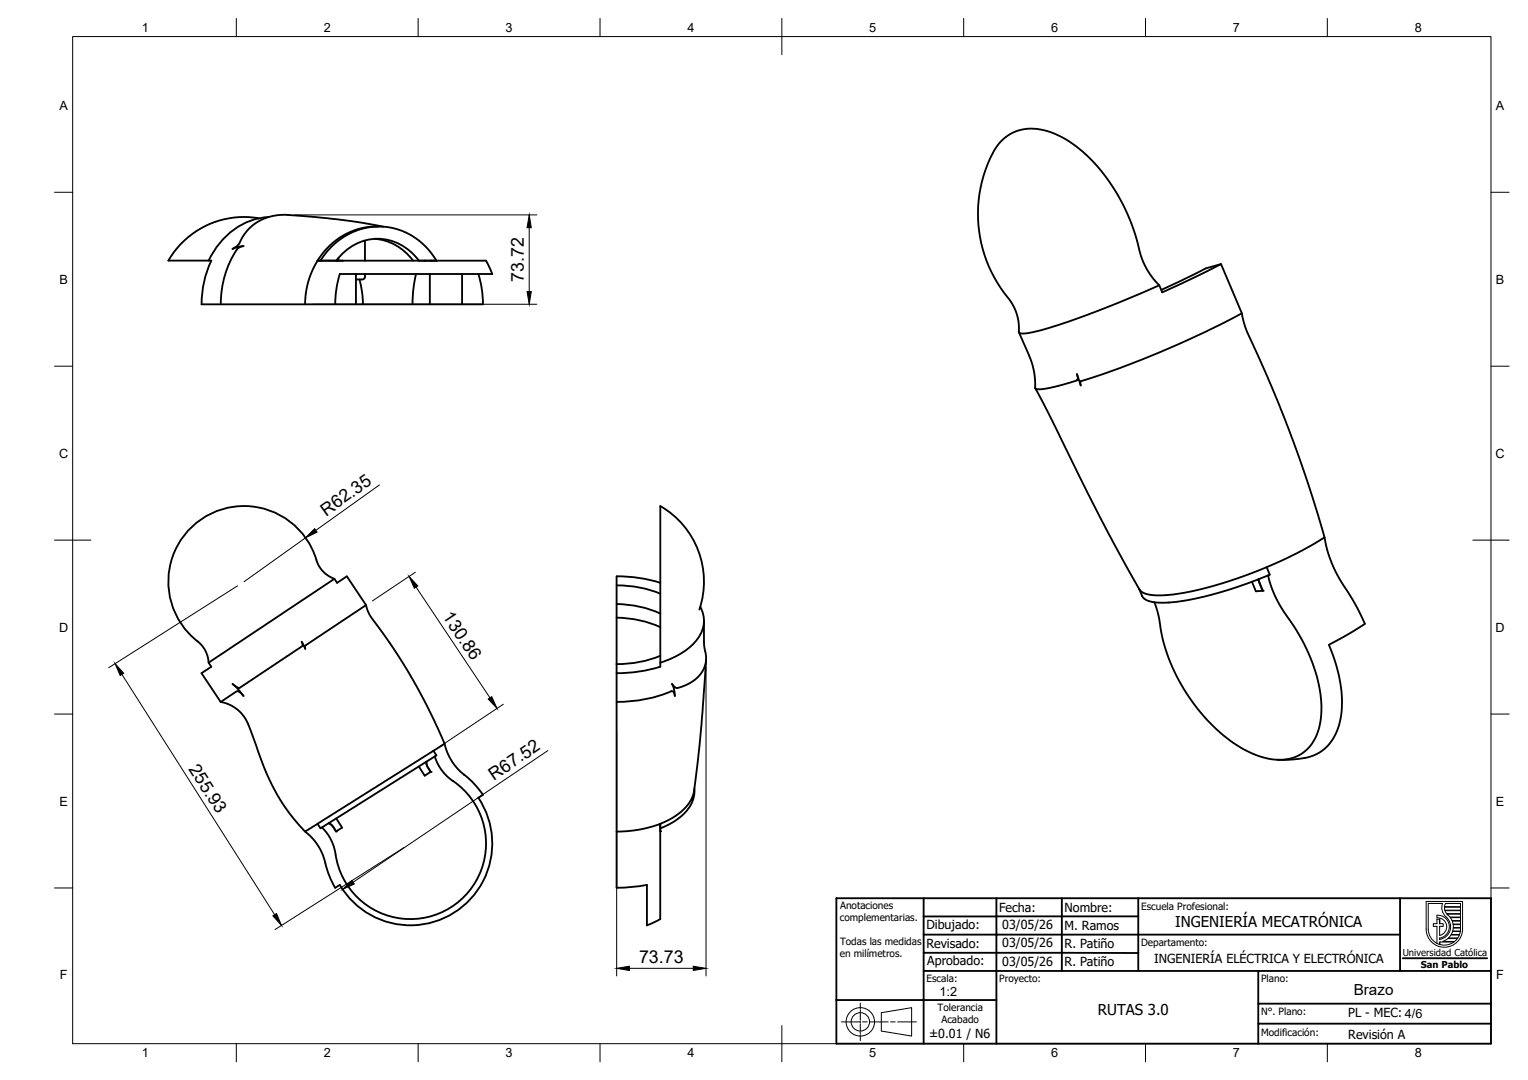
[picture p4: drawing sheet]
<svg xmlns="http://www.w3.org/2000/svg" width="420mm" height="297mm" viewBox="0 0 420 297" stroke-linecap="round" stroke-linejoin="round" font-family="sans-serif">
<!-- layer: Visible -->
<g fill="none" stroke="#000" stroke-width=".51">
<path d="M73.9 59.7a19.7 19.7 0 0 0-16.5 12M71.2 60a24 24 0 0 0-24.9 11.7h11.8a28 28 0 0 0-2.7 12M87.3 71.7h6.8M87.3 71.7h46.3l1.8 3.7-42-.1a27.9 27.9 0 0 0-1.2 8.4M87.3 71.7l-1.4 2.6-1.2 3.3-.6 3.2-.2 2.9M88.1 71.7l2.9-3.7 3.5-2.8 2.6-1.4 2.2-.8 1.7-.4 2.8-.3 2.4 .1 2.6 .5 1.9 .7 2.5 1.2 2.2 1.6 1.9 1.7 2.7 3.6M92.5 71.7a13.7 13.7 0 0 1 22.7 0M93 71v.7M97.9 75.4v8.3M98.8 76.9a25.2 25.2 0 0 1 1 6.8M100.4 75.4l-.1 .9-.4 .5-2 .1M100.4 66.2v5.5"/>
<path d="M103 65.7a14.4 14.4 0 0 1 10.6 6M104.2 62.3l-4.3 .4-2.2 .6-2.7 1.1-2.3 1.4-1.8 1.6-1.9 2-1.7 2.3M105.4 62.3l-8.6-1.5-6.6-.8-11.5-.9-2.3 .1-3.5 .8-1.8 .9-1.7 1.1-2.1 2.3-1.7 3-1.7 1.2 1.4-.5 1.7-.3-1.6 .7a25.3 25.3 0 0 0-4.7 15.3M114.4 75.4l-.8 4.5-.2 3.8M115.2 71.7h4.7M118.2 75.4v8.3M127.1 75.4v8.3M131.5 75.3a27.9 27.9 0 0 1 1.3 8.4M319.3 79.7l12.2-5.9 4.2-1.2 5.8 13.6 .6 2.7 .7 2.1 5.6 12.3 6.1 15 3.5 9.7 2.9 8.7 2.8 9.1 1.8 7.3 1.8 4.2 1.9 3.4a94.6 94.6 0 0 1 6.1 10.9l-5.1 3.1-4.8 2.6a36.1 36.1 0 0 1 3.1 21 12.4 12.4 0 0 1-12.7 10.6l-4.5 .1M335.7 72.6l-6.1 3.1-10 4.7-.8-1.9-1.6-1.7-1.6-2.3-1.1-2.1-.9-2.4a52.6 52.6 0 0 0-16.7-29 20 20 0 0 0-15.4-5.5 12.1 12.1 0 0 0-9.3 8.1 37.2 37.2 0 0 0 5.8 39.4l1.5 3.2 .5 1.9 .2 2.4a.95 .95 0 0 0 .2 1 .95 .95 0 0 0 .9 .2 81.3 81.3 0 0 0 18.7-5.5l8.1-3.2 10.7-4.5M55.4 83.7h77.4M341.5 86.2l-9.8 5-12.4 5.5-11.4 4.5-10.7 3.6-.1 .4 .1 .8-1.1-3.1 .3 .9-.2 .8-5.8 1.7-4 .7h-1.2l-.6-.2-.1-3.3-.6-3.2-3.7-8.9"/>
<path d="M284.7 106.8l4.6 8.8 13.7 27.7 7.6 14.1 2.7 4.7 .5 .6 1.6 .7 2.5 .4 3.5-.2 4.5-.6 4.7-1 6.5-1.9 6.2-2.1 5-2M91.9 159.2l-34.5 23.1M169.5 158.5v85.7M169.6 158.5a40 40 0 0 1 12 1.8M348.3 156l.8 2.1-.7 .3-10.7 3.9-6.2 1.7-4.9 1.1-5.9 .7-2.4-.1-1.9-.2-1.5-.6-.6-.5-1-2.4M348.7 158.2l.8 2.9 1 2.7 1.4 2.7 1.7 2.6a49.5 49.5 0 0 1 9.6 23 17.4 17.4 0 0 1-3.5 13.7 12 12 0 0 1-12.6 2.4 39.1 39.1 0 0 1-18.7-14.4 51.8 51.8 0 0 1-9.9-24.9l-1.1-3.3M364.2 147.8l-7.4 4.2-8.5 4M100.6 166.4l-16.7 11.2v.8l-.9-1.9 .2 .8-.1 .4-16.5 11a1.1 1.1 0 0 1-1.9 0l-.8-.6 1.4 1.2 1.7 2.1-1.1-1-.8-.3-4.4 3M169.5 169.9a30 30 0 0 1 12.1 2.6M169.5 166.1a30 30 0 0 1 12.1 2.7M169.6 161a31 31 0 0 1 12 2.3M192.3 167.7a24 24 0 0 0-10.7-28.5v44.2"/>
<path d="M192.6 166.9a8.3 8.3 0 0 1-2.1 10.3 22.3 22.3 0 0 1-8.9 5.1M193.6 170.7v6.6l.6 3.4-.3 2.4-.9 1.8-1.2 1.4-1.9 1.5-2 .9a2.48 2.48 0 0 1-2 .5l-1.1-1.1 .5 1.2 .3 2.1-.2-.8-.5-.5a41.1 41.1 0 0 1-15.3 2.9M344.3 160l1 2.6 1.9-.1-1.1-3.2 1.1 3.2M60.7 193.1l-5.3-7.9 2.7-1.8-.7-1.1-.4-1.9-.5-1.4-1.2-1.7a20.9 20.9 0 0 1-5.1-29.4 20.9 20.9 0 0 1 29.5-4.4 25.1 25.1 0 0 1 7.9 12 8.2 8.2 0 0 0 4.3 3.7l.8 1.1 2.7-1.8 5.2 7.9a9.8 9.8 0 0 0 1.9 3.9 150.8 150.8 0 0 1 19.9 34.9 15 15 0 0 0 5.2 7.9 20.7 20.7 0 0 1 5.1 5.5l-1.2 .8a22.5 22.5 0 0 1-6.7 31.6 22.5 22.5 0 0 1-31.4-7.6M60.7 193.1l1.7 .4 2.2 1.2 1.6 1.3 1.5 2 1.3 3 3.6 10.1 3.2 6.6a53 53 0 0 0 10.7 13.5 17 17 0 0 1 3.4 7.7l1.1 3.1 1.2 2.2 1.2-.8M181.6 180.4a30.5 30.5 0 0 1-12 2.3M181.6 183.4a39.7 39.7 0 0 1-12 1.8M194.1 181.4l-1.7 23.3-1.7 13.6-1 2.2-1.1 1.5-1.4 1.4-1.9 1.3-3.8 1.9v1.2l4.4-2.2 2.9-2.6 1.2-1.7 .6-1.6 .3-2.8M115.2 210.8l1.6 2.5 1.6-1-1-1.6-.2-1.2 .2 1.2 1 1.6M119.5 208l.7 1.8 1.1 1.9 1.6 1.8 1.7 1.4M122.3 204.6l-3.1 1.9M124.6 214.8a20.8 20.8 0 0 1-1.4 35.2 20.8 20.8 0 0 1-31.2-16.3l-1.2-3.2-2.3-2.9"/>
<path d="M87.3 226.6l31.9-20.1 .8 1.3-31.9 20zM87.3 226.6l-3.4 2.1M92.5 225.1l1.6 2.5-1.7 1.1-1.2-1.8-.8-.5 .8 .5 1.2 1.8M169.5 228.7l2.9-.1 3.7-.5 5.4-1.5 .1 26.2-3.7 1.7v-11.1M181.5 227.8v.9M177.9 243.4l-3.6 .5-4.7 .3"/>
</g>
<g fill="#000">
<circle cx="92.4" cy="71.7" r=".25"/>
<circle cx="94.1" cy="71.7" r=".25"/>
<circle cx="116.8" cy="71.7" r=".25"/>
<circle cx="118.4" cy="71.7" r=".25"/>
<circle cx="119.1" cy="71.7" r=".25"/>
<circle cx="119.9" cy="71.7" r=".25"/>
<circle cx="347.2" cy="162.5" r=".25"/>
<circle cx="118.4" cy="212.3" r=".25"/>
<circle cx="92.4" cy="228.7" r=".25"/>
<circle cx="181.5" cy="228.6" r=".25"/>
</g>
<!-- layer: BORDER -->
<g fill="none" stroke="#000" stroke-width=".27">
<path d="M20 10.1h390v276.9h-390zM65 5.1v5M115 5.1v5M165 5.1v5M215 5.1v10M265 5.1v5M315 5.1v5M365 5.1v5M15 52.9h5M410 52.9h5M15 100.7h5M410 100.7h5"/>
<path d="M15 148.6h10M405 148.6h10M15 196.4h5M410 196.4h5M15 244.2h5M410 244.2h5M65 287v5M115 287v5M165 287v5M215 282.1v9.9M265 287v5M315 287v5"/>
<path d="M365 287v5"/>
</g>
<!-- layer: Title (ISO) -->
<g fill="none" stroke="#000" stroke-width=".51">
<path d="M230 247h180v40h-180zM254 252.1v14.9h20v-9.9h-20M254 252.1h20M254 247v5.1M274 252h39M274 252.1v5h111M274 247v5.1M292 247v20M313 247v20M385 247v20M230 275h44M254 262.1h59"/>
<path d="M254 267v20M346 267h-72v20M385.7 263.6h23.2M410 276h-64v5.5M410 267h-64v9M409.9 281.5h-63.9v5.5"/>
</g>
<circle cx="274" cy="257.1" r=".25" fill="#000"/>
<g fill="none" stroke="#000" stroke-width=".27">
<path d="M236.6 275.9v1.6M236.6 277.7v.5M236.6 278.5v2.1M242.3 278.5l8.4-1.4v7.9l-8.4-1.4zM231.4 281.1h5.1M236.6 280.8v.5M236.6 281.6v2M236.6 283.9v.5M236.6 284.6v1.6M237.2 281.1h1.2M239.1 281.1h5.1M244.9 281.1h1.3"/>
<path d="M246.8 281.1h5.2"/>
<circle cx="236.6" cy="281" r="3.9"/>
<circle cx="236.6" cy="281" r="2.53"/>
</g>
<!-- layer: TITLEBLOCK -->
<g fill="none" stroke="#000" stroke-width=".27">
<path d="M392.2 247.9h10v7.6a5 5 0 0 1-5 5 5 5 0 0 1-5-5zM395.1 252.5v-.8a3.2 3.2 0 0 1 3.4 2.8 3.2 3.2 0 0 1-2.6 3.5M395.1 252.5a2.44 2.44 0 0 1 2.7 2 2.44 2.44 0 0 1-1.9 2.8M395.9 257.3v-2.5h1v-.8h-1v-1.2h-.8v1.2h-1v.8h1v4.7M395.9 259.1v.7M396.7 258.9l1.4-.8h2.7l-.8 .8zM397.2 249.5h4.4v.8h-4.3zM397.2 249.4l.3-.9h4.1v.9h-4.4M397.3 250.5l.5 .8h3.8v-.8h-4.3M397.6 252.2a3.5 3.5 0 0 1 1.2 3.7 3.5 3.5 0 0 1-2.9 2.5v-.4M397.6 252.2l-1-1.4-.1-1.2 .2-1.1h-4v7a4.4 4.4 0 0 0 2.5 4 4.4 4.4 0 0 0 4.6-.4h-3.9M397.9 251.4h3.7v.8h-2.9l-.6-.6"/>
<path d="M398.8 252.4h2.8v.8h-2.3zM399 257.2h2.3l-.4 .8h-2.6zM399.3 253.3l2.3 .1v.8l-2-.1zM399.4 256.2h2.1l-.2 .8h-2.2zM399.6 254.3h2v.8h-2zM401.6 256.1v-.8h-2l-.1 .8h2.1"/>
</g>
<path d="M395.9 252.8v1.2M395.9 258v.4M395.9 259.1v.7M397.9 251.4l.2 .2" fill="none" stroke="#000" stroke-width=".36"/>
<!-- layer: FD_Dimensions -->
<g fill="none" stroke="#000" stroke-width=".27">
<path d="M81 59.1h66.6M145.5 62.6v17.6M86 83.7h61.6M104.3 133.4l-17.5 12.5M84 147.9l-16.9 12.1M114.2 157.4l-11.8 7.9M65.3 161.1l-35.4 22.5M114.4 161.5l20.3 30.4M33.5 185.5l42 66.1M138.4 193.7l-17.5 11.6M194.1 183.5v84.9M150.6 206.4l-53.5 36.2"/>
<path d="M169.6 201.1v67.3M111.1 233.1l-35.5 22.6M173.1 266.3h17.5"/>
</g>
<path d="M145.5 59.1l.6 3.5h-1.2zM144.9 80.2h1.2l-.6 3.5zM86.5 145.4l.7 1-3.2 1.5zM112.5 158.5l2.4 2.6-1 .7zM31.6 182.5l2.4 2.7-1 .6zM134.2 192.3l1-.7 1.5 3.2zM75 251.9l1-.6 1.4 3.2zM94.2 244.6l2.6-2.4 .6 .9zM169.6 266.3l3.5-.5v1.1zM190.6 265.8l3.5 .5-3.5 .6z" fill="#000" stroke="#000" stroke-width=".27"/>
<g font-size="4.9">
<text x="144.1" y="77.5" transform="rotate(-90 144.1 77.5)">73.72</text>
<text x="89.7" y="142.1" transform="rotate(-36 89.7 142.1)">R62.35</text>
<text x="121.6" y="169.5" transform="rotate(56 121.6 169.5)">130.86</text>
<text x="51.8" y="211.5" transform="rotate(58 51.8 211.5)">255.93</text>
<text x="135.8" y="214.7" transform="rotate(-34 135.8 214.7)">R67.52</text>
<text x="175.7" y="264.9">73.73</text>
</g>
<text font-size="4.2" x="372.2" y="273.5">Brazo</text>
<g font-size="4.1">
<text x="323.2" y="255.1">INGENIERÍA MECATRÓNICA</text>
<text x="301.9" y="279.1">RUTAS 3.0</text>
</g>
<g font-size="3.5">
<text x="39" y="8.8">1</text>
<text x="89" y="8.8">2</text>
<text x="139" y="8.8">3</text>
<text x="189" y="8.8">4</text>
<text x="239" y="8.8">5</text>
<text x="289" y="8.8">6</text>
<text x="339" y="8.8">7</text>
<text x="389" y="8.8">8</text>
<text x="16.3" y="30.2">A</text>
<text x="411.3" y="30.2">A</text>
<text x="16.3" y="78">B</text>
<text x="411.3" y="78">B</text>
<text x="16.2" y="125.9">C</text>
<text x="411.2" y="125.9">C</text>
<text x="16.2" y="173.7">D</text>
<text x="411.2" y="173.7">D</text>
<text x="16.3" y="221.6">E</text>
<text x="411.3" y="221.6">E</text>
<text x="16.4" y="269.4">F</text>
<text x="411.4" y="269.4">F</text>
<text x="258.3" y="273.9">1:2</text>
<text x="39" y="290.8">1</text>
<text x="89" y="290.8">2</text>
<text x="139" y="290.8">3</text>
<text x="189" y="290.8">4</text>
<text x="239" y="290.8">5</text>
<text x="289" y="290.8">6</text>
<text x="339" y="290.8">7</text>
<text x="389" y="290.8">8</text>
</g>
<g font-size="3.4">
<text x="274.7" y="250.8">Fecha:</text>
<text x="292.7" y="250.8">Nombre:</text>
<text x="254.7" y="255.5">Dibujado:</text>
<text x="275.6" y="255.6">03/05/26</text>
<text x="292.7" y="255.9">M. Ramos</text>
<text x="254.7" y="260.8">Revisado:</text>
<text x="275.6" y="260.6">03/05/26</text>
<text x="292.7" y="260.8">R. Patiño</text>
<text x="255" y="265.5">Aprobado:</text>
<text x="275.6" y="265.6">03/05/26</text>
<text x="292.7" y="265.8">R. Patiño</text>
<text x="317.4" y="264.7">INGENIERÍA ELÉCTRICA Y ELECTRÓNICA</text>
<text x="370.7" y="279.8">PL - MEC: 4/6</text>
<text x="255.5" y="285.5">±0.01 / N6</text>
<text x="370.7" y="285.7">Revisión A</text>
</g>
<g font-size="2.8">
<text x="231" y="250.1">Anotaciones</text>
<text x="313.8" y="250.2">Escuela Profesional:</text>
<text x="230.9" y="253.4">complementarias.</text>
<text x="230.9" y="263.2">en milímetros.</text>
<text x="231" y="259.9">Todas las medidas</text>
<text x="313.8" y="260.1">Departamento:</text>
<text x="254.8" y="270.1">Escala:</text>
<text x="274.8" y="270.1">Proyecto:</text>
<text x="346.8" y="270.1">Plano:</text>
<text x="257.8" y="278.1">Tolerancia</text>
<text x="258.8" y="281.4">Acabado</text>
<text x="346.8" y="279.1">N°. Plano:</text>
<text x="346.8" y="284.8">Modificación:</text>
</g>
<g font-size="2.6">
<text x="385.7" y="263">Universidad Católica</text>
<text x="390.7" y="266.2">San Pablo</text>
</g>
</svg>
